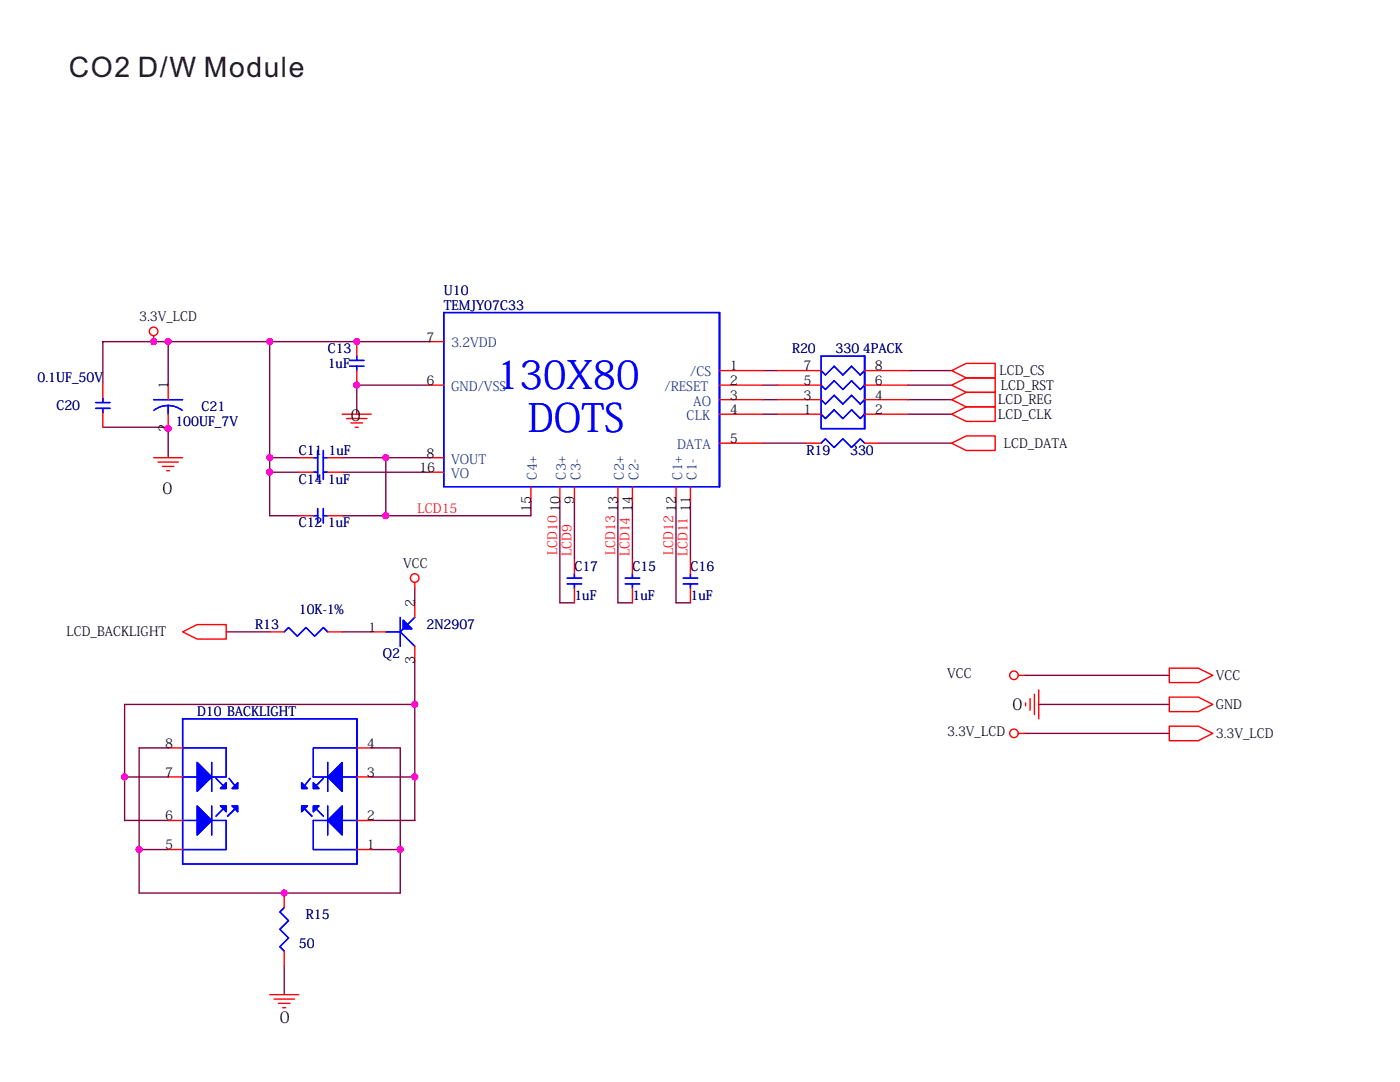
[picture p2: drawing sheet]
<svg xmlns="http://www.w3.org/2000/svg" width="279mm" height="216mm" viewBox="0 0 279 216" stroke-linecap="round" stroke-linejoin="round" font-family="sans-serif">
<g fill="none" stroke="#800040" stroke-width=".28">
<path d="M33.6 68.2h-13.1v8.4M53.8 68.2h-20.2v8.6M53.8 68.2h31.9M53.8 68.2v34.7h5.8M85.7 76.8h-14.5v5.8M152.3 73.9h2.9M152.3 79.7h2.9M152.3 76.8h2.9M181.2 73.9h8.7M181.2 79.7h8.7M181.2 76.8h8.7M20.5 85.3h13.1v6"/>
<path d="M53.8 94.2h5.8M53.8 91.3h5.8M68.3 94.2h17.4M68.3 91.3h17.4M77 91.3v11.6M152.3 82.6h2.9M152.3 88.4h8.7M175.4 88.4h14.5M181.2 82.6h8.7M82.8 117.4v2.9M106 100v2.9h-37.7M111.7 100v20.3h2.9"/>
<path d="M114.6 100v11.6M123.3 100v20.3h2.9M126.2 100v11.6M134.9 100v20.3h2.9M137.8 100v11.6M45.1 126.1h8.7M68.3 126.1h5.8M82.8 131.9v31.8h-8.7M204.4 134.8h29M24.9 155h8.7M33.6 149.2h-5.8v29h52.1v-29h-5.8M74.1 155h8.7"/>
<path d="M82.8 140.6h-57.9v23.1h8.7M204.4 146.3h29M207.3 140.6h26.1M27.8 169.5h5.8M74.1 169.5h5.8M56.7 192.7v5.8"/>
</g>
<g fill="#f0f" stroke="#f0f" stroke-width=".28">
<circle cx="71.2" cy="68.1" r=".57"/>
<circle cx="71.2" cy="76.8" r=".57"/>
<circle cx="77" cy="102.9" r=".57"/>
<circle cx="77" cy="91.3" r=".57"/>
<circle cx="53.8" cy="94.2" r=".57"/>
<circle cx="53.8" cy="91.3" r=".57"/>
<circle cx="53.8" cy="68.1" r=".57"/>
<circle cx="82.8" cy="140.5" r=".57"/>
<circle cx="56.7" cy="178.2" r=".57"/>
<circle cx="82.8" cy="155" r=".57"/>
<circle cx="24.9" cy="155" r=".57"/>
<circle cx="27.7" cy="169.5" r=".57"/>
<circle cx="79.9" cy="169.5" r=".57"/>
<circle cx="33.5" cy="85.5" r=".57"/>
<circle cx="30.6" cy="68.1" r=".57"/>
<circle cx="33.5" cy="68.1" r=".57"/>
</g>
<g fill="none" stroke="#f00" stroke-width=".28">
<path d="M20.5 76.6v2.9M30.7 67v1.2M33.6 76.8v2.9M71.2 68.2v2.8M71.2 73.9v2.9M85.7 76.8h2.9M85.7 68.2h2.9M143.6 79.7h8.7M143.6 76.8h8.7M143.6 73.9h8.7M155.2 79.7h8.7M155.2 76.8h8.7"/>
<path d="M155.2 73.9h8.7M172.5 79.7h8.7M172.5 76.8h8.7M172.5 73.9h8.7M189.9 79.7l2.9-1.4h5.8v2.9h-5.8zM189.9 73.9l2.9-1.4h5.8v2.9h-5.8zM189.9 76.8l2.9-1.4h5.8v2.9h-5.8zM20.5 82.4v2.9M30.7 91.3h5.7M31.5 92.2h4.1M32.4 93.1h2.3M33.3 93.9h.5"/>
<path d="M33.6 82.6v2.9M59.6 91.3h2.9M59.6 94.2h2.9M65.4 91.3h2.9M65.4 94.2h2.9M68.3 82.6h5.8M69.2 83.5h4M70 84.4h2.4M70.9 85.3h.6M85.7 91.3h2.9M85.7 94.2h2.9M106 97.1v2.9"/>
<path d="M111.7 97.1v2.9M114.6 97.1v2.9M123.3 97.1v2.9M126.2 97.1v2.9M134.9 97.1v2.9M137.8 97.1v2.9M143.6 82.6h8.7M143.6 88.4h8.7M155.2 82.6h8.7M161 88.4h2.9M172.5 82.6h8.7M172.5 88.4h2.9"/>
<path d="M189.9 88.4l2.9-1.4h5.8v2.9h-5.8zM189.9 82.6l2.9-1.4h5.8v2.9h-5.8zM59.6 102.9h2.9M65.4 102.9h2.9M82.8 116.2v1.2M114.6 111.6v2.9M114.6 117.4v2.9M126.2 111.6v2.9M126.2 117.4v2.9M137.8 111.6v2.9M137.8 117.4v2.9M36.4 126.1l2.9-1.5h5.8v2.9h-5.8z"/>
<path d="M53.8 126.1h2.9M65.4 126.1h2.9M74.1 126.1h2.9M82.8 120.3v2.9M82.8 129v2.9M203.2 134.8h1.2M205.6 139.4v2.3M206.4 138.5v4.1M207.3 137.7v5.7M233.4 139.1h5.7l2.9 1.5-2.9 1.4h-5.7zM233.4 133.3h5.7l2.9 1.5-2.9 1.4h-5.7zM33.6 149.2h2.8"/>
<path d="M33.6 155h2.8M71.2 149.2h2.9M71.2 155h2.9M203.2 146.3h1.2M204.7 140.3v.5M233.4 144.9h5.7l2.9 1.4-2.9 1.5h-5.7zM33.6 169.5h2.8M33.6 163.7h2.8M56.7 178.2v2.9M71.2 169.5h2.9M71.2 163.7h2.9M53.8 198.5h5.8"/>
<path d="M54.7 199.3h4.1M56.7 189.8v2.9M55.6 200.2h2.3M56.4 201.1h.6"/>
<circle cx="30.7" cy="66.1" r=".86"/>
<circle cx="82.8" cy="115.3" r=".86"/>
<circle cx="202.4" cy="134.7" r=".86"/>
<circle cx="202.4" cy="146.3" r=".86"/>
</g>
<g fill="#00f" stroke="#00f" stroke-width=".28">
<path d="M68.3 152.1v5.8l-2.9-2.9z" fill-rule="evenodd"/>
<path d="M62.5 156.2l1.2 1.1h-1.2z" fill-rule="evenodd"/>
<path d="M60.2 156.2l1.2 1.1h-1.2z" fill-rule="evenodd"/>
<path d="M65.4 163.7l2.9-2.9v5.8z" fill-rule="evenodd"/>
<path d="M62.5 160.8h1.2l-1.2 1.2z" fill-rule="evenodd"/>
<path d="M60.2 160.8h1.2l-1.2 1.2z" fill-rule="evenodd"/>
<path d="M39.3 152.1l2.9 2.9-2.9 2.9z" fill-rule="evenodd"/>
<path d="M46.3 160.8h1.2v1.2z" fill-rule="evenodd"/>
<path d="M45.1 156.2v1.1h-1.1z" fill-rule="evenodd"/>
<path d="M44 160.8h1.1v1.2z" fill-rule="evenodd"/>
<path d="M39.3 160.8l2.9 2.9-2.9 2.9z" fill-rule="evenodd"/>
<path d="M47.5 156.2v1.1h-1.2z" fill-rule="evenodd"/>
<path d="M68.3 152.1v5.8l-2.9-2.9z" fill-rule="evenodd"/>
<path d="M62.5 156.2l1.2 1.1h-1.2z" fill-rule="evenodd"/>
<path d="M60.2 156.2l1.2 1.1h-1.2z" fill-rule="evenodd"/>
<path d="M65.4 163.7l2.9-2.9v5.8z" fill-rule="evenodd"/>
<path d="M62.5 160.8h1.2l-1.2 1.2z" fill-rule="evenodd"/>
<path d="M60.2 160.8h1.2l-1.2 1.2z" fill-rule="evenodd"/>
<path d="M39.3 152.1l2.9 2.9-2.9 2.9z" fill-rule="evenodd"/>
<path d="M46.3 160.8h1.2v1.2z" fill-rule="evenodd"/>
<path d="M45.1 156.2v1.1h-1.1z" fill-rule="evenodd"/>
<path d="M44 160.8h1.1v1.2z" fill-rule="evenodd"/>
<path d="M39.3 160.8l2.9 2.9-2.9 2.9z" fill-rule="evenodd"/>
<path d="M47.5 156.2v1.1h-1.2z" fill-rule="evenodd"/>
<path d="M80.5 123.8l1.7 1.7h-1.7z" fill-rule="evenodd"/>
<path d="M80.5 123.8l1.7 1.7h-1.7z" fill-rule="evenodd"/>
</g>
<g fill="none" stroke="#00f" stroke-width=".28">
<path d="M20.5 79.5v.8M30.7 79.7h5.7M69.8 73.1h2.8M69.8 71.9h2.8M71.2 71v.9M71.2 73.1v.8M88.6 62.4h55v34.7h-55zM143.6 62.4v34.7M163.9 71h8.6v14.5h-8.6zM163.9 79.7l.8 .9 1.8-1.7 1.7 1.7 1.7-1.7 1.8 1.7 .8-.9M163.9 76.8l.8 .9 1.8-1.7 1.7 1.7 1.7-1.7 1.8 1.7 .8-.9M163.9 73.9l.8 .9 1.8-1.7 1.7 1.7 1.7-1.7 1.8 1.7 .8-.9"/>
<path d="M172.5 71v14.5M19.1 81.5h2.9M19.1 80.3h2.9M20.5 81.5v.9M30.7 81.9l1.4-.7 1.4-.3 1.5 .3 1.3 .7M33.6 80.9v1.7M62.5 91.3h.9M62.5 94.2h.9M63.4 89.9v5.8M64.5 89.9v5.8M64.5 91.3h.9M64.5 94.2h.9"/>
<path d="M163.9 88.4l.8-.8 1.8 1.7 1.7-1.7 1.7 1.7 1.8-1.7 .8 .8M163.9 82.6l.8 .9 1.8-1.7 1.7 1.7 1.7-1.7 1.8 1.7 .8-.9M62.5 102.9h.9M63.4 101.5v2.9M64.5 101.5v2.9M64.5 102.9h.9M113.2 116.5h2.9M113.2 115.4h2.9M114.6 114.5v.9M114.6 116.5v.9M124.8 116.5h2.9M124.8 115.4h2.9"/>
<path d="M126.2 114.5v.9M126.2 116.5v.9M136.4 116.5h2.9M136.4 115.4h2.9M137.8 114.5v.9M137.8 116.5v.9M56.7 126.1l.9-.9 1.7 1.8 1.8-1.8 1.7 1.8 1.7-1.8 .9 .9M77 126.1h2.9M79.9 123.2v5.8M79.9 126.1l2.9 2.9M80.5 125.5l-.6 .6M82.8 123.2l-1.5 1.4"/>
<path d="M36.4 143.4h34.8v29h-34.8zM36.4 149.2h8.7v5.8h-2.9M36.4 155h2.9M42.2 152.1v5.8M43.1 155.3l1.5 1.5M45.7 155.3l1.2 1.5M61.9 155.3l-1.1 1.5M64.5 155.3l-1.4 1.5M65.4 152.1v5.8M68.3 155h2.9M71.2 149.2h-8.7v5.8h2.9M71.2 143.4v29"/>
<path d="M36.4 163.7h2.9M42.2 163.7h2.9v5.8h-8.7M42.2 160.8v5.8M44.6 161.4l-1.5 1.4M46.9 161.4l-1.5 1.4M60.8 161.4l1.4 1.4M63.1 161.4l1.4 1.4M65.4 163.7h-2.9v5.8h8.7M65.4 160.8v5.8M68.3 163.7h2.9M56.7 181.1l-.8 .9 1.7 1.7-1.7 1.7 1.7 1.8-1.7 1.7 .8 .9"/>
</g>
<g font-size="7.8" fill="#00f">
<text x="99" y="77.5">130X80</text>
<text x="105.4" y="86.2">DOTS</text>
</g>
<text font-size="5.6" fill="#231f20" x="13.7" y="15.4">CO2 D/W Module</text>
<g font-size="3.2">
<text x="70" y="84">0</text>
<text x="32.4" y="98.5">0</text>
<text x="202.1" y="141.7">0</text>
<text x="55.9" y="204.2">0</text>
</g>
<g font-size="2.6" fill="#000080">
<text x="88.6" y="58.9">U10</text>
<text x="88.6" y="61.8">TEMJY07C33</text>
<text x="65.4" y="70.5">C13</text>
<text x="158.1" y="70.5">R20</text>
<text x="166.8" y="70.5">330 4PACK</text>
<text x="7.5" y="76.3">0.1UF_50V</text>
<text x="65.4" y="73.4">1uF</text>
<text x="11.3" y="81.8">C20</text>
<text x="40.2" y="82.1">C21</text>
<text x="35" y="85">100UF_7V</text>
<text x="59.6" y="90.8">C11</text>
<text x="65.6" y="90.8">1uF</text>
<text x="161" y="90.8">R19</text>
<text x="169.7" y="90.8">330</text>
<text x="59.6" y="96.6">C14</text>
<text x="65.4" y="96.6">1uF</text>
<text x="59.6" y="105.2">C12</text>
<text x="65.4" y="105.2">1uF</text>
<text x="114.6" y="113.9">C17</text>
<text x="126.2" y="113.9">C15</text>
<text x="137.8" y="113.9">C16</text>
<text x="114.6" y="119.7">1uF</text>
<text x="126.2" y="119.7">1uF</text>
<text x="137.8" y="119.7">1uF</text>
<text x="50.9" y="125.5">R13</text>
<text x="59.6" y="122.6">10K-1%</text>
<text x="85.1" y="125.5">2N2907</text>
<text x="76.4" y="131.3">Q2</text>
<text x="39.3" y="142.9">D10 BACKLIGHT</text>
<text x="61.1" y="183.4">R15</text>
<text x="59.6" y="189.2">50</text>
</g>
<g font-size="2.6">
<text x="27.8" y="64.1">3.3V_LCD</text>
<text x="85.1" y="68.1">7</text>
<text x="33.5" y="77.7" transform="rotate(-90 33.5 77.7)">1</text>
<text x="85.1" y="76.8">6</text>
<text x="145.6" y="76.8">2</text>
<text x="145.6" y="73.9">1</text>
<text x="160.4" y="76.8">5</text>
<text x="160.4" y="73.9">7</text>
<text x="174.6" y="73.9">8</text>
<text x="174.6" y="76.8">6</text>
<text x="199.5" y="74.8">LCD_CS</text>
<text x="199.8" y="77.7">LCD_RST</text>
<text x="145.6" y="79.7">3</text>
<text x="145.6" y="82.6">4</text>
<text x="160.4" y="82.6">1</text>
<text x="160.4" y="79.7">3</text>
<text x="174.6" y="79.7">4</text>
<text x="174.6" y="82.6">2</text>
<text x="199.2" y="80.6">LCD_REG</text>
<text x="199.2" y="83.5">LCD_CLK</text>
<text x="33.5" y="86.1" transform="rotate(-90 33.5 86.1)">2</text>
<text x="145.6" y="88.4">5</text>
<text x="200.3" y="89.3">LCD_DATA</text>
<text x="83.6" y="94.2">16</text>
<text x="85.1" y="91.3">8</text>
<text x="114.6" y="100.6" transform="rotate(-90 114.6 100.6)">9</text>
<text x="105.9" y="102.1" transform="rotate(-90 105.9 102.1)">15</text>
<text x="111.7" y="102.1" transform="rotate(-90 111.7 102.1)">10</text>
<text x="123.3" y="102.1" transform="rotate(-90 123.3 102.1)">13</text>
<text x="126.2" y="102.1" transform="rotate(-90 126.2 102.1)">14</text>
<text x="134.9" y="102.1" transform="rotate(-90 134.9 102.1)">12</text>
<text x="137.8" y="102.1" transform="rotate(-90 137.8 102.1)">11</text>
<text x="80.5" y="113.3">VCC</text>
<text x="82.8" y="121.2" transform="rotate(-90 82.8 121.2)">2</text>
<text x="13.3" y="127">LCD_BACKLIGHT</text>
<text x="73.5" y="126.1">1</text>
<text x="82.8" y="132.5" transform="rotate(-90 82.8 132.5)">3</text>
<text x="189.1" y="135.4">VCC</text>
<text x="242.6" y="135.7">VCC</text>
<text x="242.6" y="141.4">GND</text>
<text x="33" y="149.2">8</text>
<text x="73.2" y="149.2">4</text>
<text x="189.1" y="146.9">3.3V_LCD</text>
<text x="242.6" y="147.2">3.3V_LCD</text>
<text x="33" y="155">7</text>
<text x="73.2" y="155">3</text>
<text x="33" y="163.7">6</text>
<text x="73.2" y="163.7">2</text>
<text x="33" y="169.5">5</text>
<text x="73.2" y="169.5">1</text>
</g>
<g font-size="2.6" fill="#004080">
<text x="90" y="69.3">3.2VDD</text>
<text x="137.7" y="75.1">/CS</text>
<text x="90" y="78">GND/VSS</text>
<text x="132.6" y="78">/RESET</text>
<text x="137" y="83.8">CLK</text>
<text x="138.3" y="80.9">AO</text>
<text x="135.1" y="89.6">DATA</text>
<text x="90" y="92.5">VOUT</text>
<text x="90" y="95.4">VO</text>
<text x="107.2" y="95.7" transform="rotate(-90 107.2 95.7)">C4+</text>
<text x="112.9" y="95.7" transform="rotate(-90 112.9 95.7)">C3+</text>
<text x="115.8" y="95.7" transform="rotate(-90 115.8 95.7)">C3-</text>
<text x="124.5" y="95.7" transform="rotate(-90 124.5 95.7)">C2+</text>
<text x="127.4" y="95.7" transform="rotate(-90 127.4 95.7)">C2-</text>
<text x="136.1" y="95.7" transform="rotate(-90 136.1 95.7)">C1+</text>
<text x="139" y="95.7" transform="rotate(-90 139 95.7)">C1-</text>
</g>
<g font-size="2.6" fill="#f00">
<text x="83.4" y="102.3">LCD15</text>
<text x="111.2" y="110.7" transform="rotate(-90 111.2 110.7)">LCD10</text>
<text x="114.1" y="111" transform="rotate(-90 114.1 111)">LCD9</text>
<text x="122.7" y="110.7" transform="rotate(-90 122.7 110.7)">LCD13</text>
<text x="125.6" y="111" transform="rotate(-90 125.6 111)">LCD14</text>
<text x="134.3" y="110.7" transform="rotate(-90 134.3 110.7)">LCD12</text>
<text x="137.2" y="111" transform="rotate(-90 137.2 111)">LCD11</text>
</g>
</svg>
